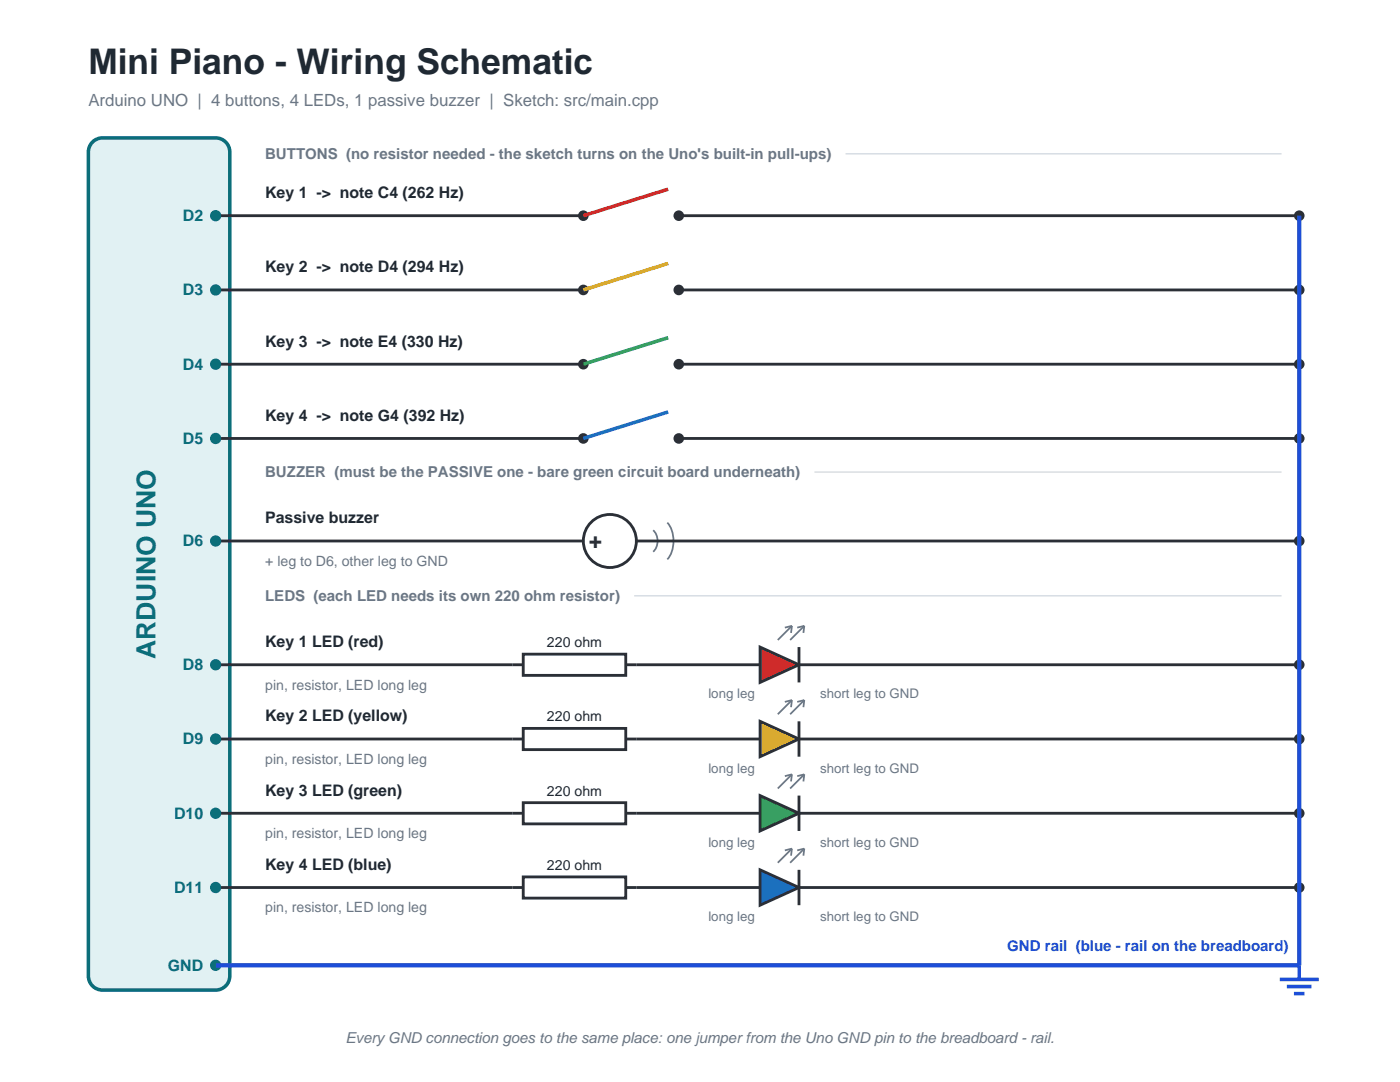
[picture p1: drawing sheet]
<svg xmlns="http://www.w3.org/2000/svg" width="279mm" height="216mm" viewBox="0 0 279 216" stroke-linecap="round" stroke-linejoin="round" font-family="sans-serif">
<path d="M18.3 28.6a2.82 2.82 0 0 1 2.2-1.1h22.5a2.82 2.82 0 0 1 2.9 2.8v164.4a2.82 2.82 0 0 1-2.9 2.9h-22.5a2.82 2.82 0 0 1-2.9-2.9v-164.4l.1-.6z" fill-rule="evenodd" fill="#e1f1f3" stroke="#0b6e79" stroke-width=".71" stroke-linecap="butt"/>
<path d="M168.7 30.7h87.1" fill="none" stroke="#d5dbe1" stroke-width=".28"/>
<path d="M43 43h2.9" fill="none" stroke="#2b2f36" stroke-width=".56"/>
<circle cx="43" cy="43" r="1.13" fill="#0b6e79"/>
<path d="M45.9 43h70.5" fill="none" stroke="#2b2f36" stroke-width=".56"/>
<g fill="#2b2f36">
<circle cx="116.4" cy="43" r="1.06"/>
<circle cx="135.5" cy="43" r="1.06"/>
</g>
<path d="M133.3 37.7l-16.9 5.3" fill="none" stroke="#d62828" stroke-width=".71" stroke-linecap="butt"/>
<path d="M135.5 43h123.8" fill="none" stroke="#2b2f36" stroke-width=".56"/>
<circle cx="259.3" cy="43" r="1.06" fill="#2b2f36"/>
<path d="M43 57.9h2.9" fill="none" stroke="#2b2f36" stroke-width=".56"/>
<circle cx="43" cy="57.9" r="1.13" fill="#0b6e79"/>
<path d="M45.9 57.9h70.5" fill="none" stroke="#2b2f36" stroke-width=".56"/>
<g fill="#2b2f36">
<circle cx="116.4" cy="57.9" r="1.06"/>
<circle cx="135.5" cy="57.9" r="1.06"/>
</g>
<path d="M133.3 52.6l-16.9 5.3" fill="none" stroke="#e9a800" stroke-width=".71" stroke-linecap="butt"/>
<path d="M135.5 57.9h123.8" fill="none" stroke="#2b2f36" stroke-width=".56"/>
<circle cx="259.3" cy="57.9" r="1.06" fill="#2b2f36"/>
<path d="M43 72.7h2.9" fill="none" stroke="#2b2f36" stroke-width=".56"/>
<circle cx="43" cy="72.7" r="1.13" fill="#0b6e79"/>
<path d="M45.9 72.7h70.5" fill="none" stroke="#2b2f36" stroke-width=".56"/>
<g fill="#2b2f36">
<circle cx="116.4" cy="72.7" r="1.06"/>
<circle cx="135.5" cy="72.7" r="1.06"/>
</g>
<path d="M133.3 67.4l-16.9 5.3" fill="none" stroke="#2a9d4b" stroke-width=".71" stroke-linecap="butt"/>
<path d="M135.5 72.7h123.8" fill="none" stroke="#2b2f36" stroke-width=".56"/>
<circle cx="259.3" cy="72.7" r="1.06" fill="#2b2f36"/>
<path d="M43 87.5h2.9" fill="none" stroke="#2b2f36" stroke-width=".56"/>
<circle cx="43" cy="87.5" r="1.13" fill="#0b6e79"/>
<path d="M45.9 87.5h70.5" fill="none" stroke="#2b2f36" stroke-width=".56"/>
<g fill="#2b2f36">
<circle cx="116.4" cy="87.5" r="1.06"/>
<circle cx="135.5" cy="87.5" r="1.06"/>
</g>
<path d="M133.3 82.2l-16.9 5.3" fill="none" stroke="#1d6fd6" stroke-width=".71" stroke-linecap="butt"/>
<path d="M135.5 87.5h123.8" fill="none" stroke="#2b2f36" stroke-width=".56"/>
<circle cx="259.3" cy="87.5" r="1.06" fill="#2b2f36"/>
<path d="M162.5 94.2h93.3" fill="none" stroke="#d5dbe1" stroke-width=".28"/>
<path d="M43 107.9h2.9" fill="none" stroke="#2b2f36" stroke-width=".56"/>
<circle cx="43" cy="107.9" r="1.13" fill="#0b6e79"/>
<path d="M45.9 107.9h70.5" fill="none" stroke="#2b2f36" stroke-width=".56"/>
<circle cx="121.7" cy="107.9" r="5.3" fill="#fff" stroke="#2b2f36" stroke-width=".56"/>
<path d="M130.4 105.8a3 3 0 0 1 0 4.3M133.2 104.3a6.1 6.1 0 0 1 0 7.3" fill="none" stroke="#6b7785" stroke-width=".35"/>
<path d="M127 107.9h132.3" fill="none" stroke="#2b2f36" stroke-width=".56"/>
<circle cx="259.3" cy="107.9" r="1.06" fill="#2b2f36"/>
<path d="M126.6 118.9h129.2" fill="none" stroke="#d5dbe1" stroke-width=".28"/>
<path d="M43 132.6h2.9" fill="none" stroke="#2b2f36" stroke-width=".56"/>
<circle cx="43" cy="132.6" r="1.13" fill="#0b6e79"/>
<path d="M45.9 132.6h58.5" fill="none" stroke="#2b2f36" stroke-width=".56"/>
<path d="M104.4 130.5h20.5v4.3h-20.5z" fill-rule="evenodd" fill="#fff" stroke="#2b2f36" stroke-width=".56"/>
<path d="M124.9 132.6h26.8" fill="none" stroke="#2b2f36" stroke-width=".56"/>
<path d="M151.7 129.1l7.8 3.5-7.8 3.6z" fill="#d62828" stroke="#2b2f36" stroke-width=".56"/>
<path d="M159.5 129.1v7.1M159.5 132.6h99.8" fill="none" stroke="#2b2f36" stroke-width=".56"/>
<path d="M158 124.9l-2.8 2.8M158 124.9l-1.4 .3M158 124.9l-.1 1.4M160.5 124.9l-2.8 2.8M160.5 124.9l-1.4 .3M160.5 124.9l-.2 1.4" fill="none" stroke="#6b7785" stroke-width=".35"/>
<circle cx="259.3" cy="132.6" r="1.06" fill="#2b2f36"/>
<path d="M43 147.5h2.9" fill="none" stroke="#2b2f36" stroke-width=".56"/>
<circle cx="43" cy="147.5" r="1.13" fill="#0b6e79"/>
<path d="M45.9 147.5h58.5" fill="none" stroke="#2b2f36" stroke-width=".56"/>
<path d="M104.4 145.3h20.5v4.3h-20.5z" fill-rule="evenodd" fill="#fff" stroke="#2b2f36" stroke-width=".56"/>
<path d="M124.9 147.5h26.8" fill="none" stroke="#2b2f36" stroke-width=".56"/>
<path d="M151.7 143.9l7.8 3.6-7.8 3.5z" fill="#e9a800" stroke="#2b2f36" stroke-width=".56"/>
<path d="M159.5 143.9v7.1M159.5 147.5h99.8" fill="none" stroke="#2b2f36" stroke-width=".56"/>
<path d="M158 139.7l-2.8 2.8M158 139.7l-1.4 .4M158 139.7l-.1 1.4M160.5 139.7l-2.8 2.8M160.5 139.7l-1.4 .4M160.5 139.7l-.2 1.4" fill="none" stroke="#6b7785" stroke-width=".35"/>
<circle cx="259.3" cy="147.5" r="1.06" fill="#2b2f36"/>
<path d="M43 162.3h2.9" fill="none" stroke="#2b2f36" stroke-width=".56"/>
<circle cx="43" cy="162.3" r="1.13" fill="#0b6e79"/>
<path d="M45.9 162.3h58.5" fill="none" stroke="#2b2f36" stroke-width=".56"/>
<path d="M104.4 160.2h20.5v4.2h-20.5z" fill-rule="evenodd" fill="#fff" stroke="#2b2f36" stroke-width=".56"/>
<path d="M124.9 162.3h26.8" fill="none" stroke="#2b2f36" stroke-width=".56"/>
<path d="M151.7 158.8l7.8 3.5-7.8 3.5z" fill="#2a9d4b" stroke="#2b2f36" stroke-width=".56"/>
<path d="M159.5 158.8v7M159.5 162.3h99.8" fill="none" stroke="#2b2f36" stroke-width=".56"/>
<path d="M158 154.5l-2.8 2.8M158 154.5l-1.4 .4M158 154.5l-.1 1.4M160.5 154.5l-2.8 2.8M160.5 154.5l-1.4 .4M160.5 154.5l-.2 1.4" fill="none" stroke="#6b7785" stroke-width=".35"/>
<circle cx="259.3" cy="162.3" r="1.06" fill="#2b2f36"/>
<path d="M43 177.1h2.9" fill="none" stroke="#2b2f36" stroke-width=".56"/>
<circle cx="43" cy="177.1" r="1.13" fill="#0b6e79"/>
<path d="M45.9 177.1h58.5" fill="none" stroke="#2b2f36" stroke-width=".56"/>
<path d="M104.4 175h20.5v4.2h-20.5z" fill-rule="evenodd" fill="#fff" stroke="#2b2f36" stroke-width=".56"/>
<path d="M124.9 177.1h26.8" fill="none" stroke="#2b2f36" stroke-width=".56"/>
<path d="M151.7 173.6l7.8 3.5-7.8 3.5z" fill="#1d6fd6" stroke="#2b2f36" stroke-width=".56"/>
<path d="M159.5 173.6v7M159.5 177.1h99.8" fill="none" stroke="#2b2f36" stroke-width=".56"/>
<path d="M158 169.3l-2.8 2.9M158 169.3l-1.4 .4M158 169.3l-.1 1.4M160.5 169.3l-2.8 2.9M160.5 169.3l-1.4 .4M160.5 169.3l-.2 1.4" fill="none" stroke="#6b7785" stroke-width=".35"/>
<circle cx="259.3" cy="177.1" r="1.06" fill="#2b2f36"/>
<path d="M259.3 43v149.6h-213.4" fill="none" stroke="#1d4ed8" stroke-width=".85" stroke-linecap="butt"/>
<circle cx="43" cy="192.6" r="1.13" fill="#0b6e79"/>
<path d="M43 192.6h2.9" fill="none" stroke="#1d4ed8" stroke-width=".85" stroke-linecap="butt"/>
<path d="M255.4 195.4h7.8M256.8 196.8h5M258.2 198.3h2.1M259.3 192.6v2.8" fill="none" stroke="#1d4ed8" stroke-width=".71" stroke-linecap="butt"/>
<text font-size="7.1" fill="#1f2933" x="17.6" y="14.8">Mini Piano - Wiring Schematic</text>
<text font-size="5.3" fill="#0b6e79" x="31" y="131.5" transform="rotate(-90 31 131.5)">ARDUINO UNO</text>
<text font-size="4.6" fill="#2b2f36" x="117.5" y="109.4">+</text>
<text font-size="3.4" fill="#6b7785" x="17.6" y="21.2">Arduino UNO | 4 buttons, 4 LEDs, 1 passive buzzer | Sketch: src/main.cpp</text>
<g font-size="3.2" fill="#1f2933">
<text x="52.9" y="39.5">Key 1 -&gt; note C4 (262 Hz)</text>
<text x="52.9" y="54.3">Key 2 -&gt; note D4 (294 Hz)</text>
<text x="52.9" y="69.1">Key 3 -&gt; note E4 (330 Hz)</text>
<text x="52.9" y="84">Key 4 -&gt; note G4 (392 Hz)</text>
<text x="52.9" y="104.4">Passive buzzer</text>
<text x="52.9" y="129.1">Key 1 LED (red)</text>
<text x="52.9" y="143.9">Key 2 LED (yellow)</text>
<text x="52.9" y="158.8">Key 3 LED (green)</text>
<text x="52.9" y="173.6">Key 4 LED (blue)</text>
</g>
<g font-size="3.2" fill="#0b6e79">
<text x="36.5" y="44.1">D2</text>
<text x="36.5" y="58.9">D3</text>
<text x="36.5" y="73.7">D4</text>
<text x="36.5" y="88.5">D5</text>
<text x="36.5" y="109">D6</text>
<text x="36.5" y="133.7">D8</text>
<text x="36.5" y="148.5">D9</text>
<text x="34.7" y="163.3">D10</text>
<text x="34.7" y="178.2">D11</text>
<text x="33.5" y="193.7">GND</text>
</g>
<g font-size="3" fill="#6b7785">
<text x="52.9" y="31.8">BUTTONS (no resistor needed - the sketch turns on the Uno's built-in pull-ups)</text>
<text x="52.9" y="95.2">BUZZER (must be the PASSIVE one - bare green circuit board underneath)</text>
<text x="52.9" y="119.9">LEDS (each LED needs its own 220 ohm resistor)</text>
<text x="69" y="208.1">Every GND connection goes to the same place: one jumper from the Uno GND pin to the breadboard - rail.</text>
</g>
<text font-size="3" fill="#1d4ed8" x="201" y="189.8">GND rail (blue - rail on the breadboard)</text>
<g font-size="2.8" fill="#6b7785">
<text x="52.9" y="112.9">+ leg to D6, other leg to GND</text>
<text x="52.9" y="137.6">pin, resistor, LED long leg</text>
<text x="52.9" y="152.4">pin, resistor, LED long leg</text>
<text x="52.9" y="167.2">pin, resistor, LED long leg</text>
<text x="52.9" y="182">pin, resistor, LED long leg</text>
</g>
<g font-size="2.8" fill="#1f2933">
<text x="109.2" y="129.1">220 ohm</text>
<text x="109.2" y="143.9">220 ohm</text>
<text x="109.2" y="158.8">220 ohm</text>
<text x="109.2" y="173.6">220 ohm</text>
</g>
<g font-size="2.6" fill="#6b7785">
<text x="141.4" y="139.3">long leg</text>
<text x="163.7" y="139.3">short leg to GND</text>
<text x="141.4" y="154.2">long leg</text>
<text x="163.7" y="154.2">short leg to GND</text>
<text x="141.4" y="169">long leg</text>
<text x="163.7" y="169">short leg to GND</text>
<text x="141.4" y="183.8">long leg</text>
<text x="163.7" y="183.8">short leg to GND</text>
</g>
</svg>
